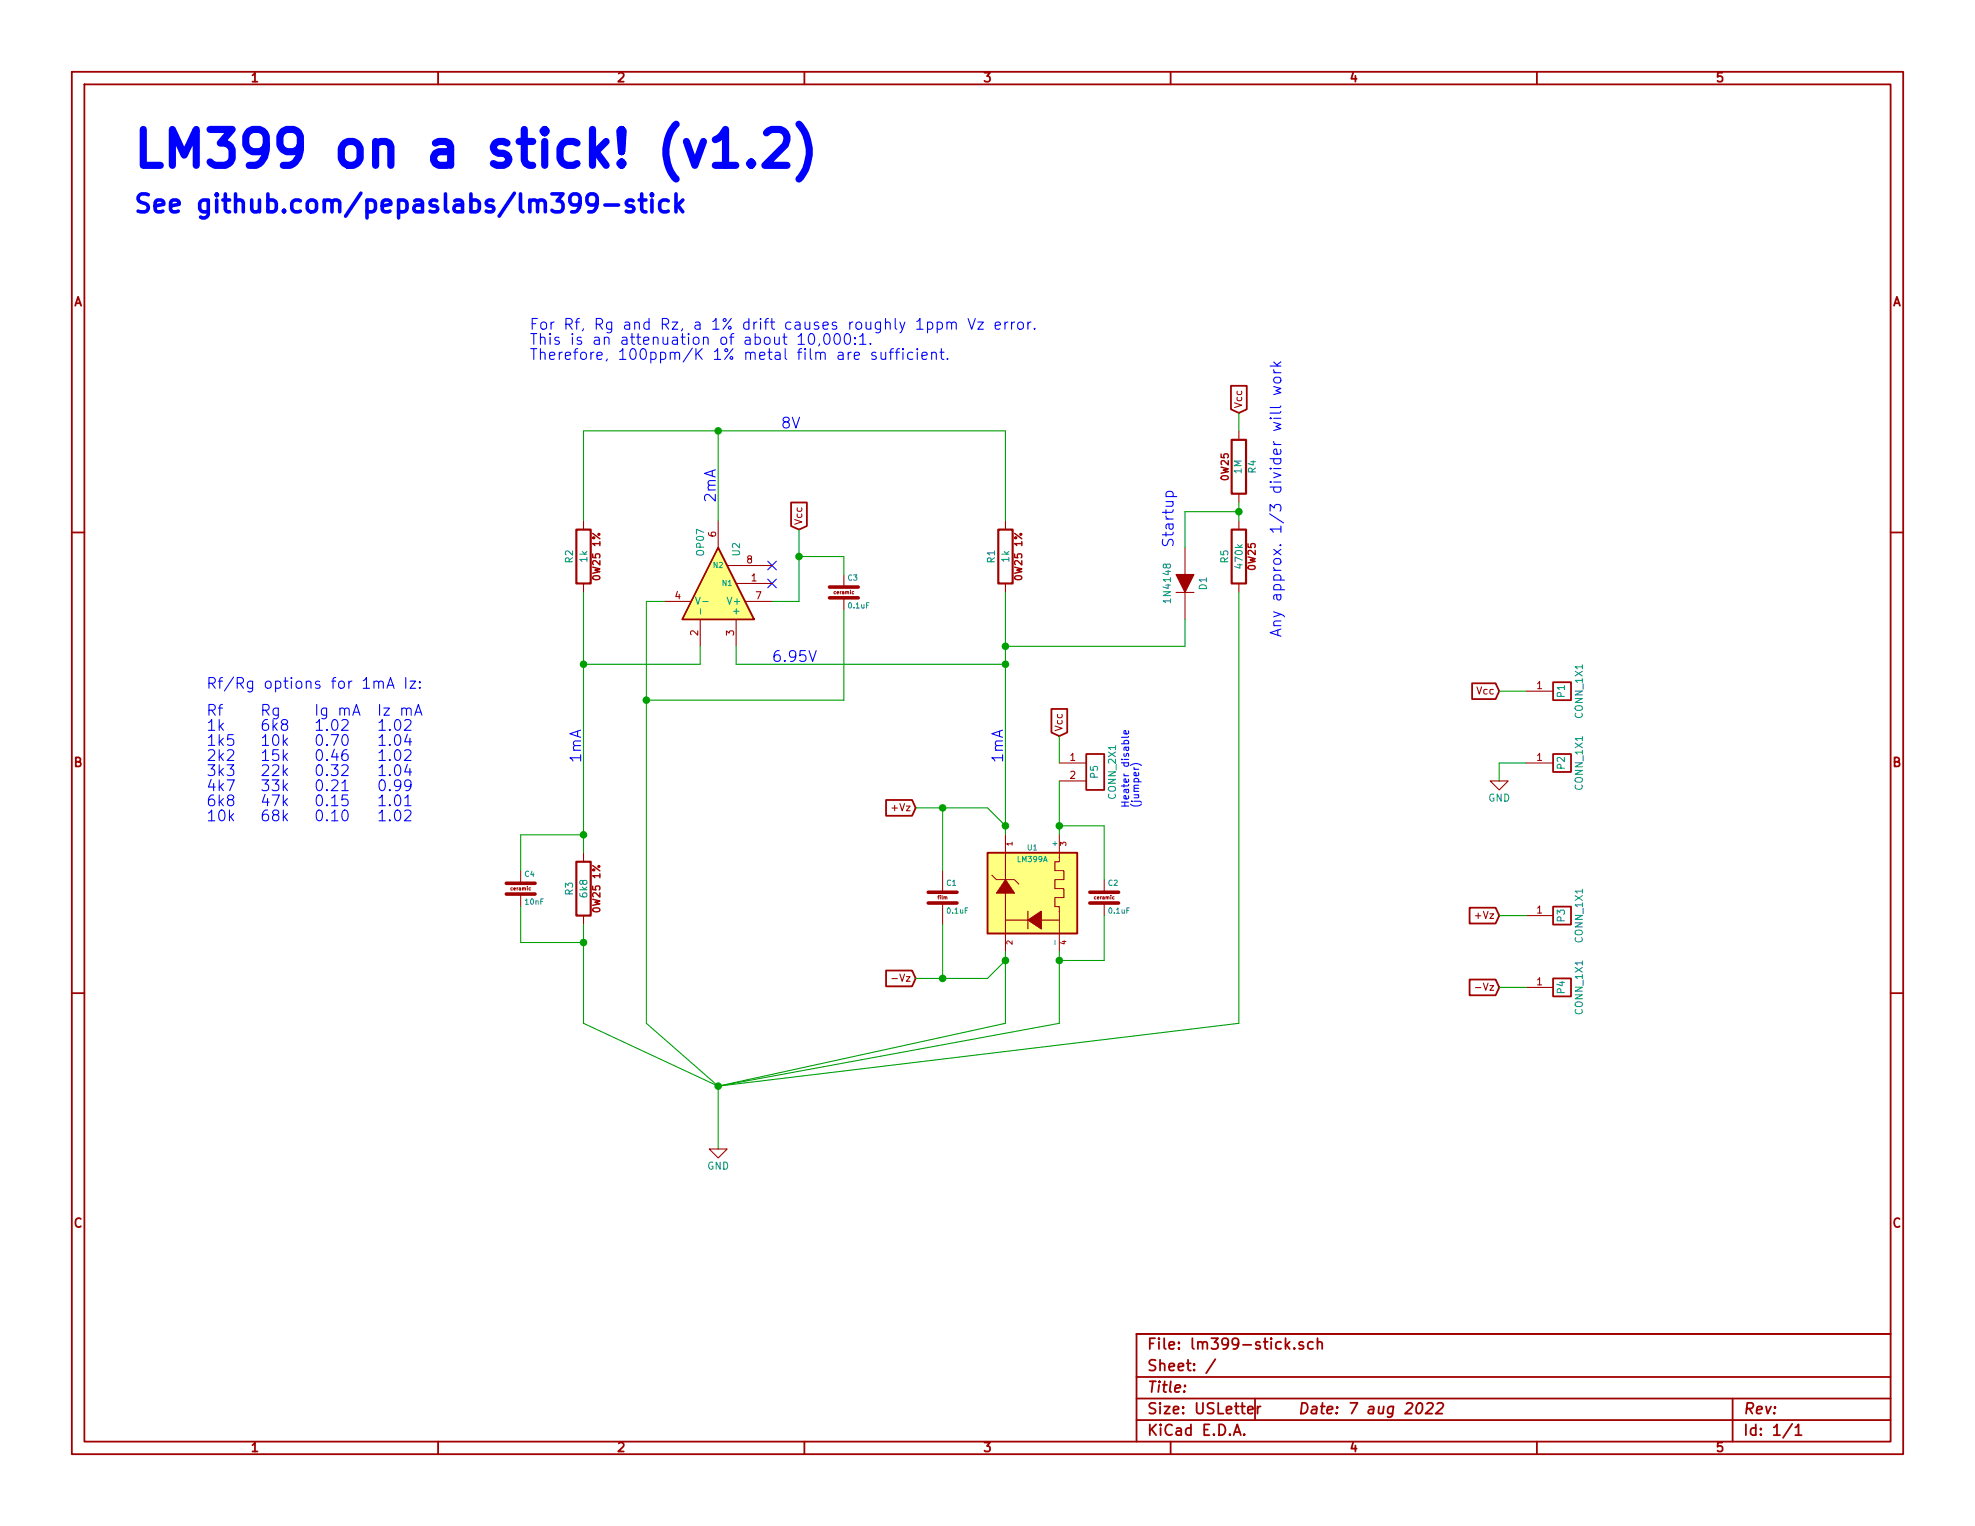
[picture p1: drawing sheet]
EESchema Schematic File Version 2
LIBS:PL_analog_ICs
LIBS:PL_capacitors
LIBS:PL_comms
LIBS:PL_connectors
LIBS:PL_diodes
LIBS:PL_displays
LIBS:PL_inductors
LIBS:PL_LEDs
LIBS:PL_microcontrollers
LIBS:PL_mounting_holes
LIBS:PL_opamps
LIBS:PL_opto
LIBS:PL_power
LIBS:PL_references
LIBS:PL_regulators
LIBS:PL_relays
LIBS:PL_resistors
LIBS:PL_switchers
LIBS:PL_switches
LIBS:PL_transistors
LIBS:power
LIBS:device
LIBS:transistors
LIBS:conn
LIBS:linear
LIBS:regul
LIBS:74xx
LIBS:cmos4000
LIBS:adc-dac
LIBS:memory
LIBS:xilinx
LIBS:special
LIBS:microcontrollers
LIBS:dsp
LIBS:microchip
LIBS:analog_switches
LIBS:motorola
LIBS:texas
LIBS:intel
LIBS:audio
LIBS:interface
LIBS:digital-audio
LIBS:philips
LIBS:display
LIBS:cypress
LIBS:siliconi
LIBS:opto
LIBS:atmel
LIBS:contrib
LIBS:valves
EELAYER 27 0
EELAYER END
$Descr USLetter 11000 8500
encoding utf-8
Sheet 1 1
Title ""
Date "7 aug 2022"
Rev ""
Comp ""
Comment1 ""
Comment2 ""
Comment3 ""
Comment4 ""
$EndDescr
$Comp
L LM399A U1
U 1 1
P 5750 4950
F 0 "U1" H 5750 5175 30  0000 C CNN
F 1 "LM399A" H 5750 5110 30  0000 C CNN
F 2 "~" H 5700 4750 60  0000 C CNN
F 3 "~" H 5700 4750 60  0000 C CNN
	1    5750 4950
	-1   0    0    -1  
$EndComp
$Comp
L R_0W25_1PCT R2
U 1 1
P 3250 3100
F 0 "R2" V 3330 3100 40  0000 C CNN
F 1 "1k" V 3250 3100 40  0000 C CNN
F 2 "" V 3180 3100 30  0000 C CNN
F 3 "" H 3250 3100 30  0000 C CNN
	1    3250 3100
	-1   0    0    -1  
$EndComp
NoConn ~ 4300 3250
NoConn ~ 4300 3150
$Comp
L R_0W25_1PCT R3
U 1 1
P 3250 4950
F 0 "R3" V 3330 4950 40  0000 C CNN
F 1 "6k8" V 3250 4950 40  0000 C CNN
F 2 "" V 3180 4950 30  0000 C CNN
F 3 "" H 3250 4950 30  0000 C CNN
	1    3250 4950
	-1   0    0    -1  
$EndComp
$Comp
L R_0W25_1PCT R1
U 1 1
P 5600 3100
F 0 "R1" V 5680 3100 40  0000 C CNN
F 1 "1k" V 5600 3100 40  0000 C CNN
F 2 "" V 5530 3100 30  0000 C CNN
F 3 "" H 5600 3100 30  0000 C CNN
	1    5600 3100
	-1   0    0    -1  
$EndComp
$Comp
L GND #PWR01
U 1 1
P 4000 6400
F 0 "#PWR01" H 4000 6200 50  0001 C CNN
F 1 "GND" H 4000 6300 40  0000 C CNN
F 2 "" H 4000 6400 50  0000 C CNN
F 3 "" H 4000 6400 50  0000 C CNN
	1    4000 6400
	-1   0    0    -1  
$EndComp
Text GLabel 4450 2950 1    40   Input ~ 0
Vcc
$Comp
L OP07 U2
U 1 1
P 4000 3250
F 0 "U2" H 4150 3350 40  0000 L CNN
F 1 "OP07" H 4150 3150 40  0000 L CNN
F 2 "~" H 4000 3250 50  0000 C CNN
F 3 "~" H 4000 3250 50  0000 C CNN
	1    4000 3250
	0    1    -1   0   
$EndComp
Text GLabel 5900 4100 1    40   Input ~ 0
Vcc
Text GLabel 5100 4500 0    40   Input ~ 0
+Vz
Text GLabel 5100 5450 0    40   Input ~ 0
-Vz
$Comp
L C_FILM C1
U 1 1
P 5250 5000
F 0 "C1" H 5270 5060 30  0000 L BNN
F 1 "0.1uF" H 5270 4940 30  0000 L TNN
F 2 "" H 5288 4850 30  0000 C CNN
F 3 "" H 5250 5000 60  0000 C CNN
	1    5250 5000
	1    0    0    -1  
$EndComp
$Comp
L CONN_1X1 P1
U 1 1
P 8700 3850
F 0 "P1" V 8700 3850 40  0000 C CNN
F 1 "CONN_1X1" V 8800 3850 40  0000 C CNN
F 2 "~" H 8750 3800 60  0000 C CNN
F 3 "~" H 8750 3800 60  0000 C CNN
	1    8700 3850
	1    0    0    -1  
$EndComp
$Comp
L CONN_1X1 P2
U 1 1
P 8700 4250
F 0 "P2" V 8700 4250 40  0000 C CNN
F 1 "CONN_1X1" V 8800 4250 40  0000 C CNN
F 2 "~" H 8750 4200 60  0000 C CNN
F 3 "~" H 8750 4200 60  0000 C CNN
	1    8700 4250
	1    0    0    -1  
$EndComp
$Comp
L CONN_1X1 P3
U 1 1
P 8700 5100
F 0 "P3" V 8700 5100 40  0000 C CNN
F 1 "CONN_1X1" V 8800 5100 40  0000 C CNN
F 2 "~" H 8750 5050 60  0000 C CNN
F 3 "~" H 8750 5050 60  0000 C CNN
	1    8700 5100
	1    0    0    -1  
$EndComp
$Comp
L CONN_1X1 P4
U 1 1
P 8700 5500
F 0 "P4" V 8700 5500 40  0000 C CNN
F 1 "CONN_1X1" V 8800 5500 40  0000 C CNN
F 2 "~" H 8750 5450 60  0000 C CNN
F 3 "~" H 8750 5450 60  0000 C CNN
	1    8700 5500
	1    0    0    -1  
$EndComp
Text GLabel 8350 3850 0    40   Input ~ 0
Vcc
$Comp
L GND #PWR02
U 1 1
P 8350 4350
F 0 "#PWR02" H 8350 4150 50  0001 C CNN
F 1 "GND" H 8350 4250 40  0000 C CNN
F 2 "" H 8350 4350 50  0000 C CNN
F 3 "" H 8350 4350 50  0000 C CNN
	1    8350 4350
	-1   0    0    -1  
$EndComp
Text GLabel 8350 5100 0    40   Input ~ 0
+Vz
Text GLabel 8350 5500 0    40   Input ~ 0
-Vz
Text GLabel 6900 2300 1    40   Input ~ 0
Vcc
$Comp
L CONN_2X1 P5
U 1 1
P 6100 4300
F 0 "P5" V 6100 4300 40  0000 C CNN
F 1 "CONN_2X1" V 6200 4300 40  0000 C CNN
F 2 "~" H 6150 4300 60  0000 C CNN
F 3 "~" H 6150 4300 60  0000 C CNN
	1    6100 4300
	1    0    0    -1  
$EndComp
Text Notes 750  950  0    200  ~ 40
LM399 on a stick! (v1.2)
Text Notes 750  1200 0    100  ~ 20
See github.com/pepaslabs/lm399-stick
$Comp
L R_0W25 R4
U 1 1
P 6900 2600
F 0 "R4" V 6980 2600 40  0000 C CNN
F 1 "1M" V 6900 2600 40  0000 C CNN
F 2 "~" V 6830 2600 30  0000 C CNN
F 3 "~" H 6900 2600 30  0000 C CNN
	1    6900 2600
	1    0    0    -1  
$EndComp
$Comp
L R_0W25 R5
U 1 1
P 6900 3100
F 0 "R5" V 6980 3100 40  0000 C CNN
F 1 "470k" V 6900 3100 40  0000 C CNN
F 2 "~" V 6830 3100 30  0000 C CNN
F 3 "~" H 6900 3100 30  0000 C CNN
	1    6900 3100
	-1   0    0    1   
$EndComp
$Comp
L DIODE D1
U 1 1
P 6600 3250
F 0 "D1" H 6600 3350 40  0000 C CNN
F 1 "1N4148" H 6600 3150 40  0000 C CNN
F 2 "~" H 6600 3250 60  0000 C CNN
F 3 "~" H 6600 3250 60  0000 C CNN
	1    6600 3250
	0    1    1    0   
$EndComp
Text Notes 6550 3050 1    60   ~ 0
Startup
Text Notes 4300 3700 0    60   ~ 0
6.95V
Text Notes 4350 2400 0    60   ~ 0
8V
Text Notes 5600 4250 1    60   ~ 0
1mA
Text Notes 3250 4250 1    60   ~ 0
1mA
Text Notes 4000 2800 1    60   ~ 0
2mA
Text Notes 1150 4000 0    60   ~ 0
Rf\n1k\n1k5\n2k2\n3k3\n4k7\n6k8\n10k
Text Notes 1450 4000 0    60   ~ 0
Rg\n6k8\n10k\n15k\n22k\n33k\n47k\n68k
Text Notes 1750 4000 0    60   ~ 0
Ig mA\n1.02\n0.70\n0.46\n0.32\n0.21\n0.15\n0.10
Text Notes 2100 4000 0    60   ~ 0
Iz mA\n1.02\n1.04\n1.02\n1.04\n0.99\n1.01\n1.02
Text Notes 2950 1850 0    60   ~ 0
For Rf, Rg and Rz, a 1% drift causes roughly 1ppm Vz error.\nThis is an attenuation of about 10,000:1.\nTherefore, 100ppm/K 1% metal film are sufficient.
Text Notes 7150 3550 1    60   ~ 0
Any approx. 1/3 divider will work
$Comp
L C_CER C2
U 1 1
P 6150 5000
F 0 "C2" H 6170 5060 30  0000 L BNN
F 1 "0.1uF" H 6170 4940 30  0000 L TNN
F 2 "" H 6188 4850 30  0000 C CNN
F 3 "" H 6150 5000 60  0000 C CNN
	1    6150 5000
	1    0    0    -1  
$EndComp
$Comp
L C_CER C3
U 1 1
P 4700 3300
F 0 "C3" H 4720 3360 30  0000 L BNN
F 1 "0.1uF" H 4720 3240 30  0000 L TNN
F 2 "" H 4738 3150 30  0000 C CNN
F 3 "" H 4700 3300 60  0000 C CNN
	1    4700 3300
	1    0    0    -1  
$EndComp
$Comp
L C_CER C4
U 1 1
P 2900 4950
F 0 "C4" H 2920 5010 30  0000 L BNN
F 1 "10nF" H 2920 4890 30  0000 L TNN
F 2 "" H 2938 4800 30  0000 C CNN
F 3 "" H 2900 4950 60  0000 C CNN
	1    2900 4950
	1    0    0    -1  
$EndComp
Text Notes 1150 3850 0    60   ~ 0
Rf/Rg options for 1mA Iz:
Text Notes 6300 4500 1    40   ~ 0
Heater disable\n(jumper)
Wire Wire Line
	4450 3350 4300 3350
Wire Wire Line
	4450 2950 4450 3350
Wire Wire Line
	3700 3350 3600 3350
Wire Wire Line
	4000 2900 4000 2400
Wire Wire Line
	3250 2400 5600 2400
Wire Wire Line
	3250 2400 3250 2900
Wire Wire Line
	3250 3300 3250 4750
Connection ~ 4000 2400
Wire Wire Line
	5900 4350 5900 4650
Wire Wire Line
	5900 5300 5900 5700
Wire Wire Line
	5600 2400 5600 2900
Wire Wire Line
	5600 3300 5600 4650
Wire Wire Line
	5600 5300 5600 5700
Wire Wire Line
	3250 5150 3250 5700
Wire Wire Line
	3900 3600 3900 3700
Wire Wire Line
	3900 3700 3250 3700
Connection ~ 3250 3700
Wire Wire Line
	4100 3600 4100 3700
Wire Wire Line
	4100 3700 5600 3700
Connection ~ 5600 3700
Wire Wire Line
	4450 3100 4700 3100
Wire Wire Line
	4700 3100 4700 3200
Connection ~ 4450 3100
Wire Wire Line
	5600 5700 4000 6050
Wire Wire Line
	4000 6050 3250 5700
Wire Wire Line
	4000 6050 5900 5700
Wire Wire Line
	4000 6050 4000 6400
Connection ~ 4000 6050
Wire Wire Line
	3600 3350 3600 5700
Connection ~ 5600 4600
Wire Wire Line
	3600 5700 4000 6050
Wire Wire Line
	5500 4500 5600 4600
Wire Wire Line
	5100 4500 5500 4500
Wire Wire Line
	5500 5450 5600 5350
Wire Wire Line
	5100 5450 5500 5450
Connection ~ 5600 5350
Wire Wire Line
	5250 4850 5250 4500
Connection ~ 5250 4500
Wire Wire Line
	5250 5150 5250 5450
Connection ~ 5250 5450
Wire Wire Line
	5900 4600 6150 4600
Wire Wire Line
	6150 4600 6150 4900
Connection ~ 5900 4600
Wire Wire Line
	6150 5100 6150 5350
Wire Wire Line
	6150 5350 5900 5350
Connection ~ 5900 5350
Wire Wire Line
	8500 3850 8350 3850
Wire Wire Line
	8500 4250 8350 4250
Wire Wire Line
	8350 4250 8350 4350
Wire Wire Line
	8500 5100 8350 5100
Wire Wire Line
	8500 5500 8350 5500
Wire Wire Line
	5600 3600 6600 3600
Wire Wire Line
	6600 3600 6600 3450
Connection ~ 5600 3600
Wire Wire Line
	6600 2850 6600 3050
Wire Wire Line
	5900 4250 5900 4100
Wire Wire Line
	6900 2300 6900 2400
Wire Wire Line
	6900 2800 6900 2900
Wire Wire Line
	6900 2850 6600 2850
Connection ~ 6900 2850
Wire Wire Line
	6900 3300 6900 5700
Wire Wire Line
	6900 5700 4000 6050
Wire Wire Line
	4700 3400 4700 3900
Wire Wire Line
	4700 3900 3600 3900
Connection ~ 3600 3900
Wire Wire Line
	2900 4850 2900 4650
Wire Wire Line
	2900 4650 3250 4650
Connection ~ 3250 4650
Wire Wire Line
	2900 5050 2900 5250
Wire Wire Line
	2900 5250 3250 5250
Connection ~ 3250 5250
$EndSCHEMATC
